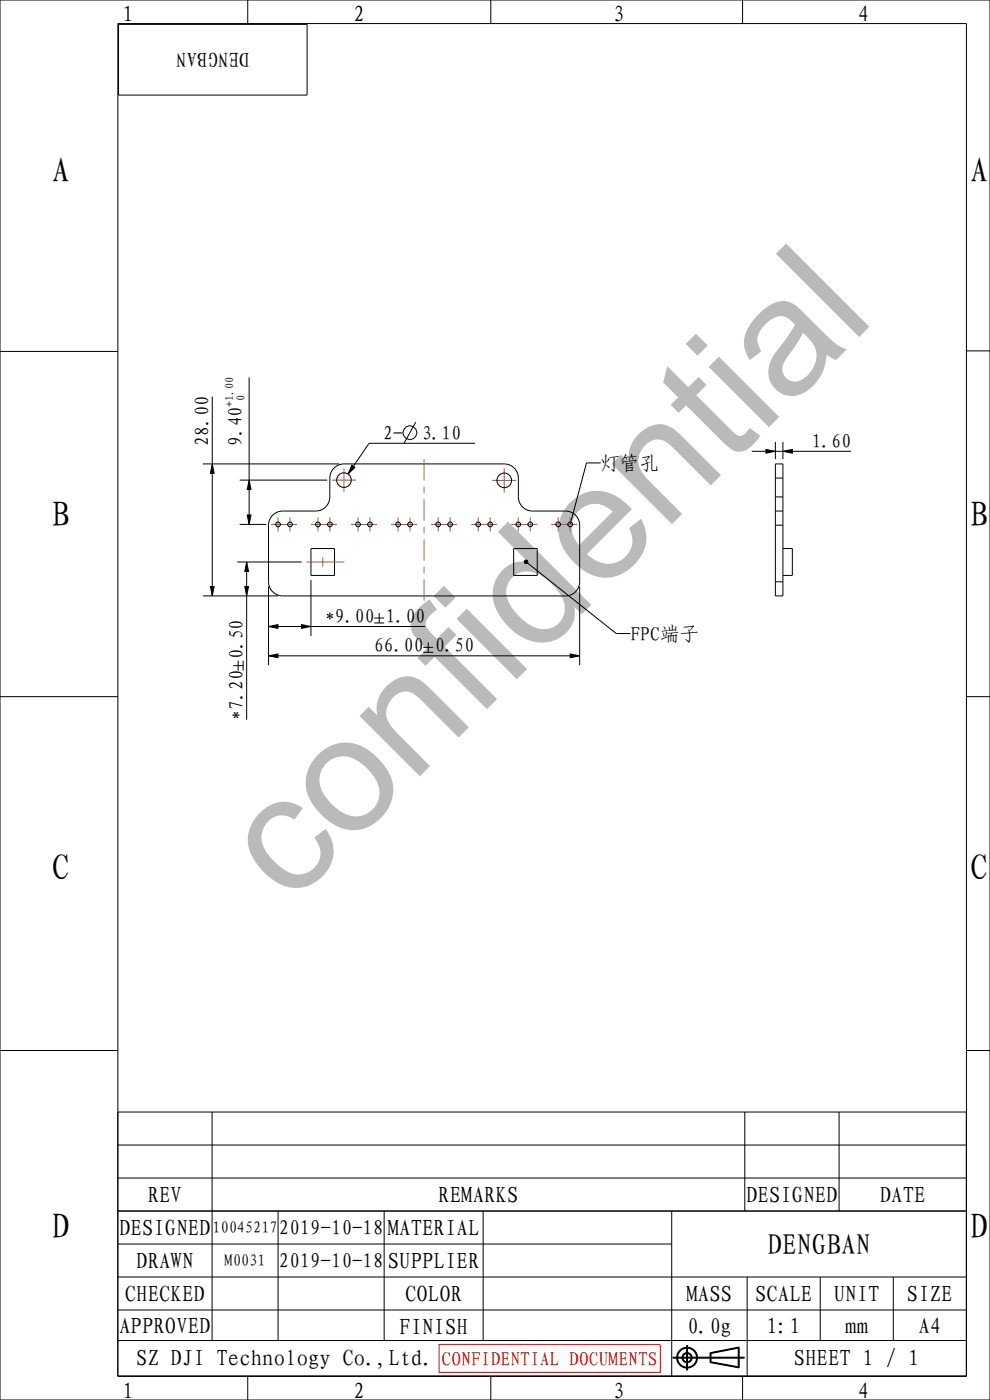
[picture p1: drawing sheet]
<svg xmlns="http://www.w3.org/2000/svg" width="210mm" height="297mm" viewBox="0 0 210 297" stroke-linecap="round" stroke-linejoin="round" font-family="sans-serif">
<g fill="#000">
<path d="M45 98.4l.4 2h-.8zM162.5 95.3l2 .4-2 .4zM166.1 95.7l2-.4v.8zM52.3 119.2l.4 2h-.8zM52.8 101.9l.4 2h-.8zM52.4 109.3h.8l-.4 2zM74.6 98.7l.7 .4-1.5 1.5zM111.2 119l.3-.2 .3 .1 .2 .3-.2 .3-.3 .1-.3-.2zM44.6 124.4h.8l-.4 2zM51.9 124.4h.8l-.4 2zM57 139.1l2-.4v.8zM57 132.9l2-.4v.8z"/>
<path d="M64 132.5l2 .4-2 .4zM121 138.7l2 .4-2 .4z"/>
</g>
<g fill="none" stroke="#000" stroke-width=".21">
<path d="M0 0h210v297h-210zM25 5h180v287h-180zM25.1 5.2h40v15h-40zM52.6 0v5M104.1 0v5M157.5 0v5M0 74.6h25M205 74.4h5M43 98.4h29M45 98.4l.4 2h-.8zM45 84.1v42.3M52.8 80.1v31.2"/>
<path d="M74.6 98.7l.7 .4-1.5 1.5zM88.2 89.5l-2.5 4.5M100.8 94h-22.5l-4.5 6.6M127.4 98.2h-3l-3.5 13.1M159.5 95.7h21M162.5 95.3l2 .4-2 .4zM164.5 98.4h1.6v28h-1.6zM164.5 93.7v3.7M166.1 95.7l2-.4v.8zM166.1 93.7v3.7M50.3 119.2h13.7M50.8 111.3h5.7"/>
<path d="M50.8 101.9h18.6M52.3 119.2l.4 2h-.8zM52.3 119.2v33.5M52.4 109.3h.8l-.4 2zM52.8 101.9l.4 2h-.8zM58.1 109.1l1.2-.6 .7-.1h7a3 3 0 0 0 3-3v-4a3 3 0 0 1 3-3h34a3 3 0 0 1 3 3v4a3 3 0 0 0 3 3h7a3 3 0 0 1 3 3v12a3 3 0 0 1-3 3h-60a3 3 0 0 1-3-3v-12a2.99 2.99 0 0 1 1.1-2.3zM66 116.4h5v5.7h-5zM109 116.4h5v5.7h-5zM111.2 119l.3-.2 .3 .1 .2 .3-.2 .3-.3 .1-.3-.2zM111.9 119.4l18.8 15h3M164.5 108.4h1.6M166.1 116.4h2v5.7h-2"/>
<path d="M43 126.4h16M44.6 124.4h.8l-.4 2zM51.9 124.4h.8l-.4 2zM57 139.1l2-.4v.8zM57 132.9l2-.4v.8zM57 124.4v16.7M57 139.1h66M57 132.9h33.2M64 132.5l2 .4-2 .4zM66 123.1v11.8M79.4 131.1h2.1M79.4 132.2h2.1"/>
<path d="M80.4 130.1v2.1M89.8 137.3h2.1M89.8 138.4h2.1M90.8 136.3v2.1M121 138.7l2 .4-2 .4zM123 124.4v16.7M0 147.8h25M49.5 141.2h2.1M50.5 140.2v2.1M51.6 140.2v2.1M205 147.8h5M0 222.9h25"/>
<path d="M25 235.9h180v56h-180M45 235.9v48.5M158 235.9v21M178 235.9v21M205 222.9h5M25 256.9h180M25 249.9h180M25 242.9h180M59 256.9v27.5M81.5 256.9v27.5M102.5 256.9v27.5M142.5 256.9v35"/>
<path d="M25 263.9h117.5M25 270.9h180M25 277.9h180M158.5 270.9v21M174 270.9v13.5M189.5 270.9v13.5M25 284.4h180M52.6 292v5M104.1 292v5M142.7 288.1h15.2M142.7 288h15.2M142.7 287.9h15.2"/>
<path d="M145.6 285.3v5.4M145.7 285.3v5.4M145.8 285.3v5.4M150.6 287l6.2-1.2v4.4l-6.2-1.1zM150.7 287.1l6-1.2v4.2l-6-1.1zM150.8 287.1l5.8-1.1v4l-5.8-1.1zM157.5 292v5"/>
<circle cx="86.9" cy="91.8" r="1.47"/>
<circle cx="145.7" cy="288" r="2.21"/>
<circle cx="145.7" cy="288" r="2.11"/>
<circle cx="145.7" cy="288" r="2.01"/>
<circle cx="145.7" cy="288" r="1.08"/>
<circle cx="145.7" cy="288" r=".98"/>
<circle cx="145.7" cy="288" r=".88"/>
</g>
<path d="M93 285.2h47.1M93.1 285.2v6M140.1 285.3v5.9M140.2 291.1h-47.1" fill="none" stroke="#f00" stroke-width=".21"/>
<path d="M164.5 105.4h1.6M166.1 111.4h-1.6M166.1 101.4h-1.6M166.1 123.4h-1.6" fill="none" stroke="#000" stroke-width=".21" stroke-dasharray="12.7 1.3 1.8 1.3 1.8 1.3" stroke-linecap="butt"/>
<!-- layer: 02___PRT_ALL_AXES -->
<g fill="none" stroke="#963" stroke-width=".21">
<path d="M73 99.3v5.1M90 97.4v4.5M107 99.4v5.1M57.5 111.3h5.5M59 109.8v3M61.5 109.8v3M65 119.2h8M65.9 111.3h5.6M67.4 109.8v3M68.5 118.2v2M70 109.8v3M70.4 101.9h5.1"/>
<path d="M74.4 111.3h5.6M75.9 109.8v3M78.5 109.8v3M82.9 111.3h5.6M84.4 109.8v3M87 109.8v3M90 103.2v1.4M90 105.9v4.5M90 111.8v1.3M90 114.4v4.5M91.4 111.3h5.6M92.9 109.8v3"/>
<path d="M95.5 109.8v3M99.9 111.3h5.6M101.4 109.8v3M104 109.8v3M104.4 101.9h5.1M108.4 111.3h5.6M109.9 109.8v3M112.5 109.8v3M116.9 111.3h5.5M118.4 109.8v3M120.9 109.8v3M90 120.3v1.3"/>
<path d="M90 122.9v4.5"/>
</g>
<g fill="none" stroke="#000" stroke-width=".21">
<circle cx="59" cy="111.3" r=".5"/>
<circle cx="61.5" cy="111.3" r=".5"/>
<circle cx="67.4" cy="111.3" r=".5"/>
<circle cx="70" cy="111.3" r=".5"/>
<circle cx="73" cy="101.9" r="1.55"/>
<circle cx="75.9" cy="111.3" r=".5"/>
<circle cx="78.5" cy="111.3" r=".5"/>
<circle cx="84.4" cy="111.3" r=".5"/>
<circle cx="87" cy="111.3" r=".5"/>
<circle cx="92.9" cy="111.3" r=".5"/>
<circle cx="95.5" cy="111.3" r=".5"/>
<circle cx="101.4" cy="111.3" r=".5"/>
<circle cx="104" cy="111.3" r=".5"/>
<circle cx="107" cy="101.9" r="1.55"/>
<circle cx="109.9" cy="111.3" r=".5"/>
<circle cx="112.5" cy="111.3" r=".5"/>
<circle cx="118.4" cy="111.3" r=".5"/>
<circle cx="120.9" cy="111.3" r=".5"/>
</g>
<text font-size="34.9" fill="#bababa" x="61.4" y="192.4" transform="rotate(-45 61.4 192.4)">confidential</text>
<g font-size="7.6">
<text x="11" y="38.8">A</text>
<text x="205.8" y="38.8">A</text>
<text x="11" y="111.8">B</text>
<text x="205.8" y="111.8">B</text>
<text x="11" y="186.8">C</text>
<text x="205.8" y="186.8">C</text>
<text x="11" y="262.8">D</text>
<text x="205.8" y="262.8">D</text>
</g>
<text font-size="6.3" x="162.8" y="266.2">DENGBAN</text>
<g font-size="4.9">
<text x="26" y="4.8">1</text>
<text x="75" y="4.8">2</text>
<text x="130" y="4.8">3</text>
<text x="182" y="4.8">4</text>
<text x="31.3" y="255.2">REV</text>
<text x="93" y="255.2">REMARKS</text>
<text x="158.3" y="255.2">DESIGNED</text>
<text x="186.6" y="255.2">DATE</text>
<text x="25.3" y="262.2">DESIGNED</text>
<text x="82.3" y="262.2">MATERIAL</text>
<text x="28.9" y="269.2">DRAWN</text>
<text x="82.3" y="269.2">SUPPLIER</text>
<text x="26.5" y="276.2">CHECKED</text>
<text x="85.9" y="276.2">COLOR</text>
<text x="145.6" y="276.2">MASS</text>
<text x="160.2" y="276.2">SCALE</text>
<text x="176.9" y="276.2">UNIT</text>
<text x="192.4" y="276.2">SIZE</text>
<text x="25.3" y="282.9">APPROVED</text>
<text x="84.7" y="283.2">FINISH</text>
<text x="162.6" y="282.9">1:1</text>
<text x="179.3" y="282.9">mm</text>
<text x="194.8" y="282.9">A4</text>
<text x="28.9" y="289.9">SZ DJI Technology Co.,Ltd.</text>
<text x="168.4" y="289.9">SHEET 1 / 1</text>
<text x="26" y="296.8">1</text>
<text x="75" y="296.8">2</text>
<text x="130" y="296.8">3</text>
<text x="182" y="296.8">4</text>
</g>
<text font-size="4.7" x="145.8" y="283.1">0.0g</text>
<g font-size="4.4">
<text x="52.9" y="11.1" transform="rotate(-180 52.9 11.1)">DENGBAN</text>
<text x="59.1" y="262">2019-10-18</text>
<text x="59.1" y="269">2019-10-18</text>
</g>
<g font-size="4.2">
<text x="44.3" y="94.5" transform="rotate(-90 44.3 94.5)">28.00</text>
<text x="51.3" y="94.6" transform="rotate(-90 51.3 94.6)">9.40</text>
<text x="81.3" y="93.3">2-</text>
<text x="89.5" y="93.3">3.10</text>
<text x="172.2" y="95">1.60</text>
<text x="127.4" y="99.7">灯管孔</text>
<text x="69" y="132.2">*9.00</text>
<text x="81.8" y="132.2">1.00</text>
<text x="133.7" y="135.9">FPC端子</text>
<text x="51.6" y="139.8" transform="rotate(-90 51.6 139.8)">0.50</text>
<text x="79.4" y="138.4">66.00</text>
<text x="92.2" y="138.4">0.50</text>
<text x="51.6" y="152.7" transform="rotate(-90 51.6 152.7)">*7.20</text>
</g>
<text font-size="4.2" fill="#f00" x="93.7" y="289.7">CONFIDENTIAL DOCUMENTS</text>
<g font-size="3.5">
<text x="45" y="261.7">10045217</text>
<text x="47.6" y="268.7">M0031</text>
</g>
<g font-size="2.5">
<text x="49.5" y="86.3" transform="rotate(-90 49.5 86.3)">+1.00</text>
<text x="51.9" y="85" transform="rotate(-90 51.9 85)">0</text>
</g>
</svg>
